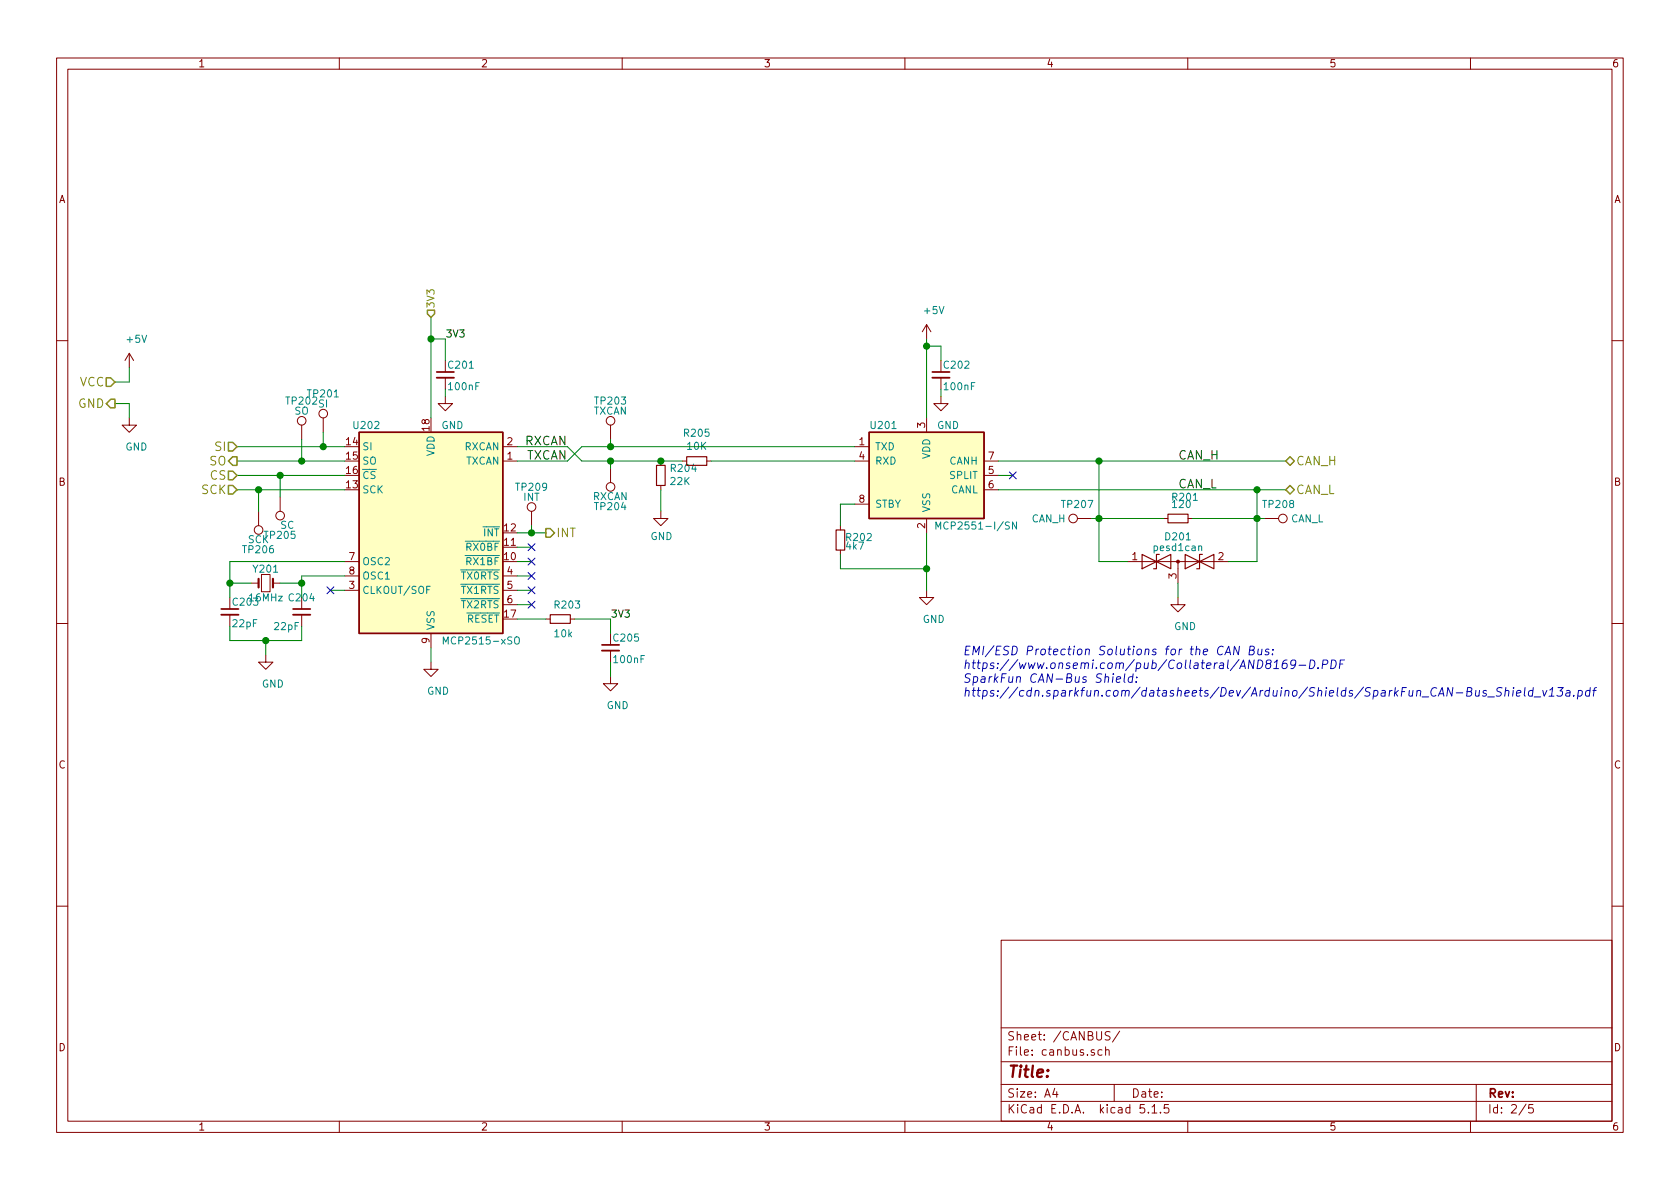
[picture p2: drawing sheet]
EESchema Schematic File Version 4
LIBS:basicsensormodule-cache
EELAYER 29 0
EELAYER END
$Descr A4 11693 8268
encoding utf-8
Sheet 2 5
Title ""
Date ""
Rev ""
Comp ""
Comment1 ""
Comment2 ""
Comment3 ""
Comment4 ""
$EndDescr
$Comp
L Interface_CAN_LIN:MCP2561-E-SN U201
U 1 1
P 6450 3300
F 0 "U201" H 6050 3650 50  0000 L CNN
F 1 "MCP2551-I/SN" H 6500 2950 50  0000 L CNN
F 2 "Package_SO:SOIC-8_3.9x4.9mm_P1.27mm" H 6450 2800 50  0001 C CIN
F 3 "" H 6450 3300 50  0001 C CNN
	1    6450 3300
	1    0    0    -1  
$EndComp
Text Label 3950 3200 2    60   ~ 0
TXCAN
Text Label 3950 3100 2    60   ~ 0
RXCAN
NoConn ~ 2300 4100
NoConn ~ 3700 3800
NoConn ~ 3700 3900
NoConn ~ 3700 4000
NoConn ~ 3700 4100
NoConn ~ 3700 4200
$Comp
L Device:R_Small R203
U 1 1
P 3900 4300
F 0 "R203" V 3800 4250 50  0000 L CNN
F 1 "10k" V 4000 4250 50  0000 L CNN
F 2 "Resistor_SMD:R_0805_2012Metric_Pad1.15x1.40mm_HandSolder" H 3900 4300 50  0001 C CNN
F 3 "" H 3900 4300 50  0001 C CNN
	1    3900 4300
	0    1    1    0   
$EndComp
$Comp
L Device:R_Small R202
U 1 1
P 5850 3750
F 0 "R202" H 5880 3770 50  0000 L CNN
F 1 "4k7" H 5880 3710 50  0000 L CNN
F 2 "Resistor_SMD:R_0805_2012Metric_Pad1.15x1.40mm_HandSolder" H 5850 3750 50  0001 C CNN
F 3 "" H 5850 3750 50  0001 C CNN
	1    5850 3750
	1    0    0    -1  
$EndComp
NoConn ~ 7050 3300
Text Label 8200 3200 0    60   ~ 0
CAN_H
Text Label 8200 3400 0    60   ~ 0
CAN_L
$Comp
L Device:R_Small R201
U 1 1
P 8200 3600
F 0 "R201" V 8050 3550 50  0000 L CNN
F 1 "120" V 8100 3550 50  0000 L CNN
F 2 "Resistor_SMD:R_0805_2012Metric_Pad1.15x1.40mm_HandSolder" H 8200 3600 50  0001 C CNN
F 3 "" H 8200 3600 50  0001 C CNN
	1    8200 3600
	0    1    1    0   
$EndComp
Wire Wire Line
	3600 3700 3700 3700
Wire Wire Line
	1650 3100 2250 3100
Wire Wire Line
	1650 3300 1950 3300
Wire Wire Line
	1650 3400 1800 3400
Wire Wire Line
	4250 4300 4000 4300
Wire Wire Line
	5850 3650 5850 3500
Wire Wire Line
	5850 3500 5950 3500
Wire Wire Line
	6950 3200 7650 3200
Wire Wire Line
	6950 3400 8750 3400
Text HLabel 1650 3100 0    60   Input ~ 0
SI
Text HLabel 1650 3200 0    60   Output ~ 0
SO
Text HLabel 1650 3300 0    60   Input ~ 0
CS
Text HLabel 1650 3400 0    60   Input ~ 0
SCK
Text HLabel 3800 3700 2    60   Output ~ 0
INT
Wire Wire Line
	3000 4600 3000 4500
Text HLabel 800  2800 0    60   Output ~ 0
GND
Text HLabel 800  2650 0    60   Input ~ 0
VCC
Text HLabel 8950 3200 2    60   BiDi ~ 0
CAN_H
Text HLabel 8950 3400 2    60   BiDi ~ 0
CAN_L
Wire Wire Line
	3950 3100 4050 3200
Wire Wire Line
	3950 3200 4050 3100
Wire Wire Line
	4050 3100 4250 3100
Wire Wire Line
	4050 3200 4250 3200
$Comp
L Device:C_Small C201
U 1 1
P 3100 2600
F 0 "C201" H 3110 2670 50  0000 L CNN
F 1 "100nF" H 3110 2520 50  0000 L CNN
F 2 "Capacitor_SMD:C_0805_2012Metric_Pad1.15x1.40mm_HandSolder" H 3100 2600 50  0001 C CNN
F 3 "" H 3100 2600 50  0001 C CNN
	1    3100 2600
	1    0    0    -1  
$EndComp
$Comp
L Device:D_TVS_x2_AAC D201
U 1 1
P 8200 3900
F 0 "D201" H 8200 4075 50  0000 C CNN
F 1 "pesd1can" H 8200 4000 50  0000 C CNN
F 2 "Package_TO_SOT_SMD:SOT-23_Handsoldering" H 8050 3900 50  0001 C CNN
F 3 "https://assets.nexperia.com/documents/data-sheet/PESD1CAN.pdf" H 8050 3900 50  0001 C CNN
	1    8200 3900
	1    0    0    -1  
$EndComp
Text Notes 6700 4850 0    60   Italic 0
EMI/ESD Protection Solutions for the CAN Bus: \nhttps://www.onsemi.com/pub/Collateral/AND8169-D.PDF\nSparkFun CAN-Bus Shield:\nhttps://cdn.sparkfun.com/datasheets/Dev/Arduino/Shields/SparkFun_CAN-Bus_Shield_v13a.pdf
$Comp
L basicsensormodule-rescue:TestPoint-Connector TP203
U 1 1
P 4250 3050
F 0 "TP203" H 4250 3320 50  0000 C CNN
F 1 "TXCAN" H 4250 3250 50  0000 C CNN
F 2 "TestPoint:TestPoint_Pad_2.0x2.0mm" H 4450 3050 50  0001 C CNN
F 3 "" H 4450 3050 50  0001 C CNN
	1    4250 3050
	1    0    0    -1  
$EndComp
$Comp
L basicsensormodule-rescue:TestPoint-Connector TP204
U 1 1
P 4250 3250
F 0 "TP204" H 4250 3520 50  0000 C CNN
F 1 "RXCAN" H 4250 3450 50  0000 C CNN
F 2 "TestPoint:TestPoint_Pad_2.0x2.0mm" H 4450 3250 50  0001 C CNN
F 3 "" H 4450 3250 50  0001 C CNN
	1    4250 3250
	-1   0    0    1   
$EndComp
Wire Wire Line
	4250 3050 4250 3100
Connection ~ 4250 3100
Wire Wire Line
	4250 3250 4250 3200
Connection ~ 4250 3200
$Comp
L basicsensormodule-rescue:TestPoint-Connector TP209
U 1 1
P 3700 3650
F 0 "TP209" H 3700 3920 50  0000 C CNN
F 1 "INT" H 3700 3850 50  0000 C CNN
F 2 "TestPoint:TestPoint_Pad_2.0x2.0mm" H 3900 3650 50  0001 C CNN
F 3 "" H 3900 3650 50  0001 C CNN
	1    3700 3650
	1    0    0    -1  
$EndComp
$Comp
L basicsensormodule-rescue:TestPoint-Connector TP201
U 1 1
P 2250 3000
F 0 "TP201" H 2250 3270 50  0000 C CNN
F 1 "SI" H 2250 3200 50  0000 C CNN
F 2 "TestPoint:TestPoint_Pad_2.0x2.0mm" H 2450 3000 50  0001 C CNN
F 3 "" H 2450 3000 50  0001 C CNN
	1    2250 3000
	1    0    0    -1  
$EndComp
$Comp
L basicsensormodule-rescue:TestPoint-Connector TP202
U 1 1
P 2100 3050
F 0 "TP202" H 2100 3320 50  0000 C CNN
F 1 "SO" H 2100 3250 50  0000 C CNN
F 2 "TestPoint:TestPoint_Pad_2.0x2.0mm" H 2300 3050 50  0001 C CNN
F 3 "" H 2300 3050 50  0001 C CNN
	1    2100 3050
	1    0    0    -1  
$EndComp
$Comp
L basicsensormodule-rescue:TestPoint-Connector TP206
U 1 1
P 1800 3550
F 0 "TP206" H 1800 3820 50  0000 C CNN
F 1 "SCK" H 1800 3750 50  0000 C CNN
F 2 "TestPoint:TestPoint_Pad_2.0x2.0mm" H 2000 3550 50  0001 C CNN
F 3 "" H 2000 3550 50  0001 C CNN
	1    1800 3550
	-1   0    0    1   
$EndComp
$Comp
L basicsensormodule-rescue:TestPoint-Connector TP205
U 1 1
P 1950 3450
F 0 "TP205" H 1950 3720 50  0000 C CNN
F 1 "SC" H 1900 3650 50  0000 C CNN
F 2 "TestPoint:TestPoint_Pad_2.0x2.0mm" H 2150 3450 50  0001 C CNN
F 3 "" H 2150 3450 50  0001 C CNN
	1    1950 3450
	-1   0    0    1   
$EndComp
Wire Wire Line
	3700 3650 3700 3700
Connection ~ 3700 3700
Wire Wire Line
	1800 3550 1800 3400
Connection ~ 1800 3400
Wire Wire Line
	1950 3450 1950 3300
Connection ~ 1950 3300
Wire Wire Line
	2250 3000 2250 3100
Connection ~ 2250 3100
Wire Wire Line
	2100 3200 2100 3050
Connection ~ 2100 3200
Wire Wire Line
	1650 3200 2100 3200
Wire Wire Line
	7650 3200 7650 3600
Connection ~ 7650 3200
Wire Wire Line
	8750 3400 8750 3600
Connection ~ 8750 3400
Connection ~ 8750 3600
Wire Wire Line
	7600 3600 7650 3600
Connection ~ 7650 3600
$Comp
L basicsensormodule-rescue:TestPoint-Connector TP208
U 1 1
P 8800 3600
F 0 "TP208" V 8700 3700 50  0000 C CNN
F 1 "CAN_L" V 8800 3900 50  0000 C CNN
F 2 "TestPoint:TestPoint_Pad_2.0x2.0mm" H 9000 3600 50  0001 C CNN
F 3 "" H 9000 3600 50  0001 C CNN
	1    8800 3600
	0    1    1    0   
$EndComp
$Comp
L basicsensormodule-rescue:TestPoint-Connector TP207
U 1 1
P 7600 3600
F 0 "TP207" V 7500 3700 50  0000 C CNN
F 1 "CAN_H" V 7600 3900 50  0000 C CNN
F 2 "TestPoint:TestPoint_Pad_2.0x2.0mm" H 7800 3600 50  0001 C CNN
F 3 "" H 7800 3600 50  0001 C CNN
	1    7600 3600
	0    -1   1    0   
$EndComp
Wire Wire Line
	4250 3200 4600 3200
Wire Wire Line
	3700 3700 3800 3700
Wire Wire Line
	1800 3400 2400 3400
Wire Wire Line
	1950 3300 2400 3300
Wire Wire Line
	2250 3100 2400 3100
Wire Wire Line
	2100 3200 2400 3200
Wire Wire Line
	7650 3200 8950 3200
Wire Wire Line
	8750 3400 8950 3400
Wire Wire Line
	8750 3600 8800 3600
$Comp
L Device:Crystal_Small Y?
U 1 1
P 1850 4050
AR Path="/5AACA401/5BE72790" Ref="Y?"  Part="1" 
AR Path="/5AABFC1B/5BE72790" Ref="Y201"  Part="1" 
AR Path="/5BE72790" Ref="Y201"  Part="1" 
F 0 "Y201" H 1850 4150 50  0000 C CNN
F 1 "16MHz" H 1850 3950 50  0000 C CNN
F 2 "Crystal:Crystal_HC49-U_Vertical" H 1850 4050 50  0001 C CNN
F 3 "http://www.farnell.com/datasheets/321153.pdf" H 1850 4050 50  0001 C CNN
	1    1850 4050
	1    0    0    -1  
$EndComp
$Comp
L Device:C_Small C?
U 1 1
P 1600 4250
AR Path="/5AACA401/5BE72797" Ref="C?"  Part="1" 
AR Path="/5AABFC1B/5BE72797" Ref="C203"  Part="1" 
AR Path="/5BE72797" Ref="C203"  Part="1" 
F 0 "C203" H 1610 4320 50  0000 L CNN
F 1 "22pF" H 1610 4170 50  0000 L CNN
F 2 "Capacitor_SMD:C_0805_2012Metric_Pad1.15x1.40mm_HandSolder" H 1600 4250 50  0001 C CNN
F 3 "" H 1600 4250 50  0001 C CNN
	1    1600 4250
	1    0    0    -1  
$EndComp
$Comp
L Device:C_Small C?
U 1 1
P 2100 4250
AR Path="/5AACA401/5BE7279E" Ref="C?"  Part="1" 
AR Path="/5AABFC1B/5BE7279E" Ref="C204"  Part="1" 
AR Path="/5BE7279E" Ref="C204"  Part="1" 
F 0 "C204" H 2000 4350 50  0000 L CNN
F 1 "22pF" H 1900 4150 50  0000 L CNN
F 2 "Capacitor_SMD:C_0805_2012Metric_Pad1.15x1.40mm_HandSolder" H 2100 4250 50  0001 C CNN
F 3 "" H 2100 4250 50  0001 C CNN
	1    2100 4250
	1    0    0    -1  
$EndComp
Wire Wire Line
	2100 4050 1950 4050
Wire Wire Line
	1750 4050 1600 4050
Wire Wire Line
	1600 3900 1600 4050
Wire Wire Line
	1600 4450 1600 4350
Wire Wire Line
	2100 4450 2100 4350
Connection ~ 1600 4050
Wire Wire Line
	1600 4050 1600 4150
Wire Wire Line
	2100 4050 2100 4150
Wire Wire Line
	1600 4450 1850 4450
Connection ~ 1850 4450
Wire Wire Line
	1850 4450 2100 4450
Wire Wire Line
	1600 3900 2400 3900
Wire Wire Line
	2100 4000 2100 4050
Connection ~ 2100 4050
Wire Wire Line
	2100 4000 2400 4000
Wire Wire Line
	7050 3300 6950 3300
Wire Wire Line
	1850 4550 1850 4450
$Comp
L power:GND #PWR?
U 1 1
P 1850 4550
AR Path="/5AACA401/5BE727B2" Ref="#PWR?"  Part="1" 
AR Path="/5AABFC1B/5BE727B2" Ref="#PWR0210"  Part="1" 
AR Path="/5BE727B2" Ref="#PWR0210"  Part="1" 
F 0 "#PWR0210" H 1850 4300 50  0001 C CNN
F 1 "GND" H 1900 4350 50  0000 C CNN
F 2 "" H 1850 4550 50  0001 C CNN
F 3 "" H 1850 4550 50  0001 C CNN
	1    1850 4550
	1    0    0    -1  
$EndComp
$Comp
L power:GND #PWR?
U 1 1
P 3100 2750
AR Path="/5AACA401/5BE91DED" Ref="#PWR?"  Part="1" 
AR Path="/5AABFC1B/5BE91DED" Ref="#PWR0204"  Part="1" 
AR Path="/5BE91DED" Ref="#PWR0204"  Part="1" 
F 0 "#PWR0204" H 3100 2500 50  0001 C CNN
F 1 "GND" H 3150 2550 50  0000 C CNN
F 2 "" H 3100 2750 50  0001 C CNN
F 3 "" H 3100 2750 50  0001 C CNN
	1    3100 2750
	1    0    0    -1  
$EndComp
Wire Wire Line
	3100 2700 3100 2750
$Comp
L Device:C_Small C202
U 1 1
P 6550 2600
F 0 "C202" H 6560 2670 50  0000 L CNN
F 1 "100nF" H 6560 2520 50  0000 L CNN
F 2 "Capacitor_SMD:C_0805_2012Metric_Pad1.15x1.40mm_HandSolder" H 6550 2600 50  0001 C CNN
F 3 "" H 6550 2600 50  0001 C CNN
	1    6550 2600
	1    0    0    -1  
$EndComp
Connection ~ 6450 2400
$Comp
L power:GND #PWR?
U 1 1
P 6550 2750
AR Path="/5AACA401/5BEDED40" Ref="#PWR?"  Part="1" 
AR Path="/5AABFC1B/5BEDED40" Ref="#PWR0205"  Part="1" 
AR Path="/5BEDED40" Ref="#PWR0205"  Part="1" 
F 0 "#PWR0205" H 6550 2500 50  0001 C CNN
F 1 "GND" H 6600 2550 50  0000 C CNN
F 2 "" H 6550 2750 50  0001 C CNN
F 3 "" H 6550 2750 50  0001 C CNN
	1    6550 2750
	1    0    0    -1  
$EndComp
$Comp
L power:+5V #PWR0202
U 1 1
P 6450 2350
F 0 "#PWR0202" H 6450 2200 50  0001 C CNN
F 1 "+5V" H 6500 2550 50  0000 C CNN
F 2 "" H 6450 2350 50  0001 C CNN
F 3 "" H 6450 2350 50  0001 C CNN
	1    6450 2350
	1    0    0    -1  
$EndComp
Wire Wire Line
	6450 2350 6450 2400
Wire Wire Line
	6550 2700 6550 2750
Wire Wire Line
	6550 2500 6550 2400
Wire Wire Line
	6450 2400 6550 2400
Wire Wire Line
	6450 2400 6450 2900
$Comp
L power:+5V #PWR0203
U 1 1
P 900 2550
F 0 "#PWR0203" H 900 2400 50  0001 C CNN
F 1 "+5V" H 950 2750 50  0000 C CNN
F 2 "" H 900 2550 50  0001 C CNN
F 3 "" H 900 2550 50  0001 C CNN
	1    900  2550
	1    0    0    -1  
$EndComp
Wire Wire Line
	900  2550 900  2650
Wire Wire Line
	900  2650 800  2650
$Comp
L power:GND #PWR?
U 1 1
P 900 2900
AR Path="/5AACA401/5BEE701B" Ref="#PWR?"  Part="1" 
AR Path="/5AABFC1B/5BEE701B" Ref="#PWR0206"  Part="1" 
AR Path="/5BEE701B" Ref="#PWR0206"  Part="1" 
F 0 "#PWR0206" H 900 2650 50  0001 C CNN
F 1 "GND" H 950 2700 50  0000 C CNN
F 2 "" H 900 2900 50  0001 C CNN
F 3 "" H 900 2900 50  0001 C CNN
	1    900  2900
	1    0    0    -1  
$EndComp
Wire Wire Line
	800  2800 900  2800
Wire Wire Line
	900  2800 900  2900
$Comp
L power:GND #PWR?
U 1 1
P 3000 4600
AR Path="/5AACA401/5BEE915D" Ref="#PWR?"  Part="1" 
AR Path="/5AABFC1B/5BEE915D" Ref="#PWR0211"  Part="1" 
AR Path="/5BEE915D" Ref="#PWR0211"  Part="1" 
F 0 "#PWR0211" H 3000 4350 50  0001 C CNN
F 1 "GND" H 3050 4400 50  0000 C CNN
F 2 "" H 3000 4600 50  0001 C CNN
F 3 "" H 3000 4600 50  0001 C CNN
	1    3000 4600
	1    0    0    -1  
$EndComp
$Comp
L power:GND #PWR?
U 1 1
P 6450 4100
AR Path="/5AACA401/5BEE919A" Ref="#PWR?"  Part="1" 
AR Path="/5AABFC1B/5BEE919A" Ref="#PWR0207"  Part="1" 
AR Path="/5BEE919A" Ref="#PWR0207"  Part="1" 
F 0 "#PWR0207" H 6450 3850 50  0001 C CNN
F 1 "GND" H 6500 3900 50  0000 C CNN
F 2 "" H 6450 4100 50  0001 C CNN
F 3 "" H 6450 4100 50  0001 C CNN
	1    6450 4100
	1    0    0    -1  
$EndComp
Wire Wire Line
	5850 3850 5850 3950
Wire Wire Line
	5850 3950 6450 3950
Wire Wire Line
	6450 3950 6450 4100
Wire Wire Line
	6450 3700 6450 3950
Connection ~ 6450 3950
$Comp
L Device:C_Small C205
U 1 1
P 4250 4500
F 0 "C205" H 4260 4570 50  0000 L CNN
F 1 "100nF" H 4260 4420 50  0000 L CNN
F 2 "Capacitor_SMD:C_0805_2012Metric_Pad1.15x1.40mm_HandSolder" H 4250 4500 50  0001 C CNN
F 3 "" H 4250 4500 50  0001 C CNN
	1    4250 4500
	1    0    0    -1  
$EndComp
Wire Wire Line
	4250 4300 4250 4400
$Comp
L power:GND #PWR?
U 1 1
P 4250 4700
AR Path="/5AACA401/5BEFA640" Ref="#PWR?"  Part="1" 
AR Path="/5AABFC1B/5BEFA640" Ref="#PWR0212"  Part="1" 
AR Path="/5BEFA640" Ref="#PWR0212"  Part="1" 
F 0 "#PWR0212" H 4250 4450 50  0001 C CNN
F 1 "GND" H 4300 4500 50  0000 C CNN
F 2 "" H 4250 4700 50  0001 C CNN
F 3 "" H 4250 4700 50  0001 C CNN
	1    4250 4700
	1    0    0    -1  
$EndComp
Wire Wire Line
	4250 4600 4250 4700
Wire Wire Line
	7650 3600 8100 3600
Wire Wire Line
	8200 4050 8200 4150
Wire Wire Line
	8300 3600 8750 3600
$Comp
L power:GND #PWR?
U 1 1
P 8200 4150
AR Path="/5AACA401/5BF0D416" Ref="#PWR?"  Part="1" 
AR Path="/5AABFC1B/5BF0D416" Ref="#PWR0208"  Part="1" 
AR Path="/5BF0D416" Ref="#PWR0208"  Part="1" 
F 0 "#PWR0208" H 8200 3900 50  0001 C CNN
F 1 "GND" H 8250 3950 50  0000 C CNN
F 2 "" H 8200 4150 50  0001 C CNN
F 3 "" H 8200 4150 50  0001 C CNN
	1    8200 4150
	1    0    0    -1  
$EndComp
Wire Wire Line
	7850 3900 7650 3900
Wire Wire Line
	7650 3900 7650 3600
Wire Wire Line
	8550 3900 8750 3900
Wire Wire Line
	8750 3900 8750 3600
Wire Wire Line
	3700 3800 3600 3800
Wire Wire Line
	3600 4300 3800 4300
Wire Wire Line
	3600 3100 3950 3100
Wire Wire Line
	3600 3200 3950 3200
Wire Wire Line
	3700 4000 3600 4000
Wire Wire Line
	3700 3900 3600 3900
Wire Wire Line
	3700 4100 3600 4100
Wire Wire Line
	3700 4200 3600 4200
Wire Wire Line
	2300 4100 2400 4100
$Comp
L basicsensormodule-rescue:MCP2515-xSO-Interface_CAN_LIN U202
U 1 1
P 3000 3700
F 0 "U202" H 2550 4450 50  0000 C CNN
F 1 "MCP2515-xSO" H 3350 2950 50  0000 C CNN
F 2 "Package_SO:SOIC-18W_7.5x11.6mm_P1.27mm" H 3000 2800 50  0001 C CIN
F 3 "http://ww1.microchip.com/downloads/en/DeviceDoc/21801e.pdf" H 3100 2900 50  0001 C CNN
	1    3000 3700
	1    0    0    -1  
$EndComp
Text HLabel 3000 2200 1    50   Input ~ 0
3V3
Wire Wire Line
	3000 2200 3000 2350
Wire Wire Line
	3100 2500 3100 2350
Wire Wire Line
	3100 2350 3000 2350
Connection ~ 3000 2350
Wire Wire Line
	3000 2350 3000 2900
$Comp
L Device:R_Small R205
U 1 1
P 4850 3200
F 0 "R205" V 4654 3200 50  0000 C CNN
F 1 "10K" V 4745 3200 50  0000 C CNN
F 2 "Resistor_SMD:R_0805_2012Metric_Pad1.15x1.40mm_HandSolder" H 4850 3200 50  0001 C CNN
F 3 "~" H 4850 3200 50  0001 C CNN
	1    4850 3200
	0    1    1    0   
$EndComp
$Comp
L Device:R_Small R204
U 1 1
P 4600 3300
F 0 "R204" H 4541 3254 50  0000 R CNN
F 1 "22K" H 4541 3345 50  0000 R CNN
F 2 "Resistor_SMD:R_0805_2012Metric_Pad1.15x1.40mm_HandSolder" H 4600 3300 50  0001 C CNN
F 3 "~" H 4600 3300 50  0001 C CNN
	1    4600 3300
	-1   0    0    1   
$EndComp
$Comp
L power:GND #PWR0201
U 1 1
P 4600 3550
F 0 "#PWR0201" H 4600 3300 50  0001 C CNN
F 1 "GND" H 4605 3377 50  0000 C CNN
F 2 "" H 4600 3550 50  0001 C CNN
F 3 "" H 4600 3550 50  0001 C CNN
	1    4600 3550
	1    0    0    -1  
$EndComp
Wire Wire Line
	4600 3400 4600 3550
Text Label 3100 2350 0    50   ~ 0
3V3
Text Label 4250 4300 0    50   ~ 0
3V3
Connection ~ 4600 3200
Wire Wire Line
	4600 3200 4750 3200
Wire Wire Line
	4950 3200 5950 3200
Wire Wire Line
	4250 3100 5950 3100
$EndSCHEMATC
